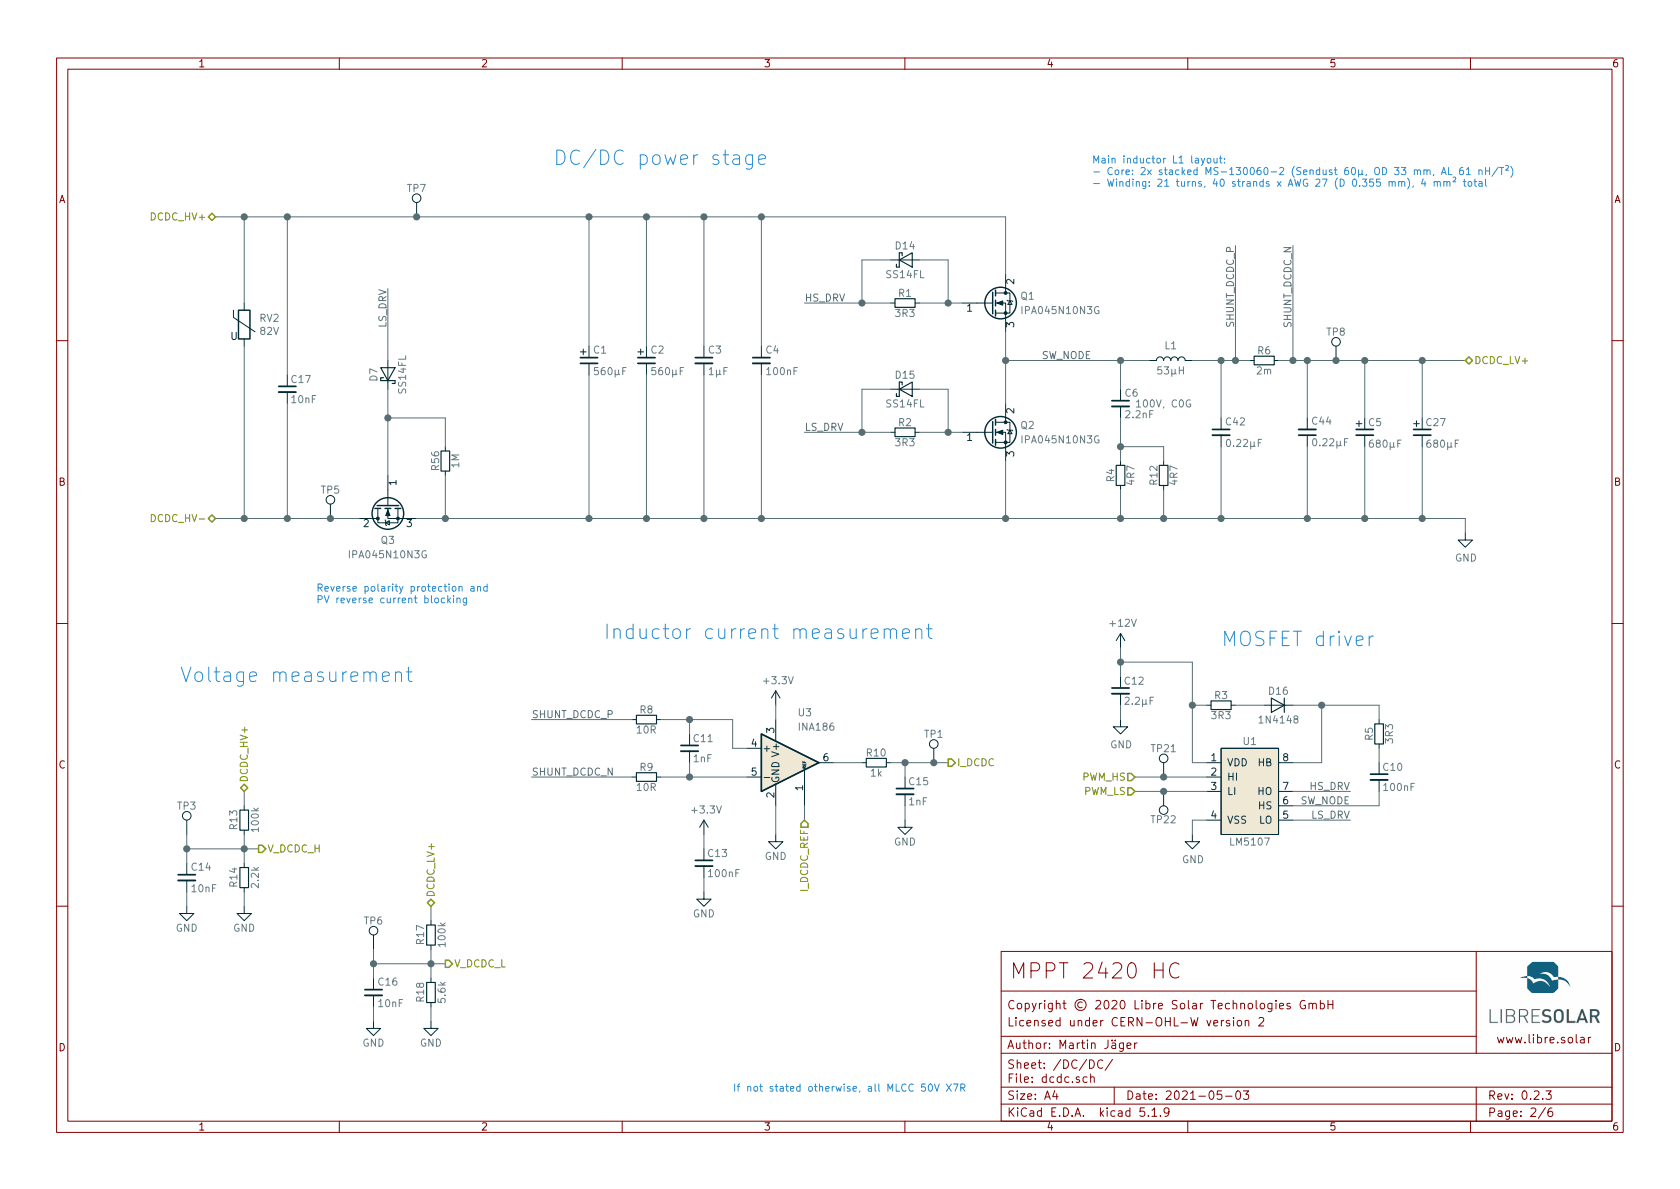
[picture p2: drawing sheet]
EESchema Schematic File Version 4
EELAYER 30 0
EELAYER END
$Descr A4 11693 8268
encoding utf-8
Sheet 2 6
Title "MPPT 2420 HC"
Date "2021-05-03"
Rev "0.2.3"
Comp "Copyright © 2020 Libre Solar Technologies GmbH"
Comment1 "Licensed under CERN-OHL-W version 2"
Comment2 "Author: Martin Jäger"
Comment3 ""
Comment4 ""
$EndDescr
$Comp
L Project:C C10
U 1 1
P 9600 5400
F 0 "C10" H 9620 5470 50  0000 L CNN
F 1 "100nF" H 9620 5330 50  0000 L CNN
F 2 "LibreSolar:C_0603_1608" H 9600 5400 50  0001 C CNN
F 3 "" H 9600 5400 50  0000 C CNN
F 4 "any" H 4400 1500 50  0001 C CNN "Manufacturer"
F 5 "" H 4400 1500 50  0001 C CNN "PartNumber"
	1    9600 5400
	1    0    0    -1  
$EndComp
$Comp
L Project:C C4
U 1 1
P 5300 2500
F 0 "C4" H 5325 2575 50  0000 L CNN
F 1 "100nF" H 5325 2425 50  0000 L CNN
F 2 "LibreSolar:C_0805_2012" H 5300 2500 50  0001 C CNN
F 3 "" H 5300 2500 50  0000 C CNN
F 4 "any" H 700 700 50  0001 C CNN "Manufacturer"
F 5 "100V, X7S" H 600 400 60  0001 C CNN "Remarks"
	1    5300 2500
	1    0    0    -1  
$EndComp
$Comp
L Project:C C6
U 1 1
P 7800 2800
F 0 "C6" H 7825 2875 50  0000 L CNN
F 1 "2.2nF" H 7825 2725 50  0000 L CNN
F 2 "LibreSolar:C_0603_1608" H 7800 2600 50  0001 C CNN
F 3 "" H 7825 2875 50  0000 C CNN
F 4 "100V, C0G" H 7900 2800 50  0000 L CNN "Remarks"
F 5 "any" H 7800 2800 50  0001 C CNN "Manufacturer"
	1    7800 2800
	1    0    0    -1  
$EndComp
$Comp
L Project:R R4
U 1 1
P 7800 3300
F 0 "R4" V 7730 3300 50  0000 C CNN
F 1 "4R7" V 7870 3300 50  0000 C CNN
F 2 "LibreSolar:R_1206_3216" H 7800 3300 50  0001 C CNN
F 3 "" H 7800 3300 50  0000 C CNN
F 4 "Yageo" H 1000 1000 50  0001 C CNN "Manufacturer"
F 5 "RC1206FR-074R7L" H 1000 1000 50  0001 C CNN "PartNumber"
	1    7800 3300
	1    0    0    1   
$EndComp
$Comp
L Device:L L1
U 1 1
P 8150 2500
AR Path="/58ACD441" Ref="L1"  Part="1" 
AR Path="/58A68DC9/58ACD441" Ref="L1"  Part="1" 
F 0 "L1" V 8250 2500 50  0000 C CNN
F 1 "53µH" V 8075 2500 50  0000 C CNN
F 2 "LibreSolar:Inductor_Toroid_D32.8mm_4mm2" V 8350 2500 50  0001 C CNN
F 3 "" H 8150 2500 50  0001 C CNN
F 4 "Custom (see schematic)" H 750 450 50  0001 C CNN "Manufacturer"
F 5 "" H 8150 2500 60  0001 C CNN "Supplier"
	1    8150 2500
	0    -1   -1   0   
$EndComp
$Comp
L Project:C C12
U 1 1
P 7800 4800
F 0 "C12" H 7820 4870 50  0000 L CNN
F 1 "2.2µF" H 7820 4730 50  0000 L CNN
F 2 "LibreSolar:C_0603_1608" H 7800 4800 50  0001 C CNN
F 3 "" H 7800 4800 50  0000 C CNN
F 4 "any" H 4600 750 50  0001 C CNN "Manufacturer"
F 5 "" H -100 -400 60  0001 C CNN "PartNumber"
F 6 "25V, X5R" H -100 -400 60  0001 C CNN "Remarks"
	1    7800 4800
	1    0    0    -1  
$EndComp
$Comp
L LibreSolar:CP C2
U 1 1
P 4500 2500
AR Path="/58A857B0" Ref="C2"  Part="1" 
AR Path="/58A68DC9/58A857B0" Ref="C2"  Part="1" 
F 0 "C2" H 4525 2575 50  0000 L CNN
F 1 "560µF" H 4525 2425 50  0000 L CNN
F 2 "Capacitor_THT:CP_Radial_D18.0mm_P7.50mm" H 4525 2275 50  0001 L CNN
F 3 "" H 4525 2575 50  0000 C CNN
F 4 "United Chemi-Con" H 1100 700 50  0001 C CNN "Manufacturer"
F 5 "EKZN101ELL561MM25S" H 1100 700 50  0001 C CNN "PartNumber"
F 6 "100V, 2.75A, 18x25" H 500 400 60  0001 C CNN "Remarks"
	1    4500 2500
	1    0    0    -1  
$EndComp
$Comp
L LibreSolar:CP C5
U 1 1
P 9500 3000
AR Path="/5EBC12A8" Ref="C5"  Part="1" 
AR Path="/58A68DC9/5EBC12A8" Ref="C5"  Part="1" 
F 0 "C5" H 9520 3070 50  0000 L CNN
F 1 "680µF" H 9520 2920 50  0000 L CNN
F 2 "Capacitor_THT:CP_Radial_D10.0mm_P5.00mm" H 9500 3000 50  0001 C CNN
F 3 "" H 9500 3000 50  0000 C CNN
F 4 "Panasonic" H 5700 1200 50  0001 C CNN "Manufacturer"
F 5 "EEU-FR1V681" H 5700 1200 50  0001 C CNN "PartNumber"
F 6 "35V, 2.18A, 10x20" H 1500 200 60  0001 C CNN "Remarks"
	1    9500 3000
	1    0    0    -1  
$EndComp
$Comp
L Project:C C3
U 1 1
P 4900 2500
F 0 "C3" H 4925 2575 50  0000 L CNN
F 1 "1µF" H 4925 2425 50  0000 L CNN
F 2 "LibreSolar:C_0805_2012" H 4900 2500 50  0001 C CNN
F 3 "" H 4900 2500 50  0000 C CNN
F 4 "any" H 700 700 50  0001 C CNN "Manufacturer"
F 5 "" H 700 700 50  0001 C CNN "PartNumber"
F 6 "100V, X7S" H 500 400 60  0001 C CNN "Remarks"
F 7 "" H 500 400 60  0001 C CNN "Alternative"
	1    4900 2500
	1    0    0    -1  
$EndComp
$Comp
L Project:LM5107 U1
U 1 1
P 8700 5500
F 0 "U1" H 8700 5850 50  0000 C CNN
F 1 "LM5107" H 8700 5150 50  0000 C CNN
F 2 "LibreSolar:SOIC-8_3.9x4.9mm_Pitch1.27mm" H 8750 5500 60  0001 C CNN
F 3 "" H 8750 5500 60  0001 C CNN
F 4 "Texas Instruments" H 4500 1450 50  0001 C CNN "Manufacturer"
F 5 "LM5107MAX/NOPB" H 4500 1450 50  0001 C CNN "PartNumber"
	1    8700 5500
	1    0    0    -1  
$EndComp
$Comp
L Device:Q_NMOS_GDS Q1
U 1 1
P 6900 2100
F 0 "Q1" H 7100 2150 50  0000 L CNN
F 1 "IPA045N10N3G" H 7100 2050 50  0000 L CNN
F 2 "LibreSolar:TO-220-3_Horizontal_BottomHeatsink" H 7100 2200 50  0001 C CNN
F 3 "" H 6900 2100 50  0001 C CNN
F 4 "Infineon" H 900 300 50  0001 C CNN "Manufacturer"
F 5 "IPA045N10N3G" H 900 300 50  0001 C CNN "PartNumber"
F 6 "" H 6900 2100 50  0001 C CNN "Alternative"
F 7 "Alternative: IPP045N10N3G" H 6900 2100 50  0001 C CNN "Remarks"
	1    6900 2100
	1    0    0    -1  
$EndComp
$Comp
L Device:Q_NMOS_GDS Q2
U 1 1
P 6900 3000
F 0 "Q2" H 7100 3050 50  0000 L CNN
F 1 "IPA045N10N3G" H 7100 2950 50  0000 L CNN
F 2 "LibreSolar:TO-220-3_Horizontal_BottomHeatsink" H 7100 3100 50  0001 C CNN
F 3 "" H 6900 3000 50  0001 C CNN
F 4 "Infineon" H 900 500 50  0001 C CNN "Manufacturer"
F 5 "IPA045N10N3G" H 900 500 50  0001 C CNN "PartNumber"
F 6 "" H 6900 3000 50  0001 C CNN "Alternative"
F 7 "Alternative: IPP045N10N3G" H 6900 3000 50  0001 C CNN "Remarks"
	1    6900 3000
	1    0    0    -1  
$EndComp
Text Notes 3850 1150 0    100  ~ 0
DC/DC power stage
Text Notes 8500 4500 0    100  ~ 0
MOSFET driver
Text Notes 5100 7600 0    50   ~ 0
If not stated otherwise, all MLCC 50V X7R
Text Label 9400 5700 2    50   ~ 0
LS_DRV
Text Label 5600 2100 0    50   ~ 0
HS_DRV
Text Label 9400 5500 2    50   ~ 0
HS_DRV
Text Label 5600 3000 0    50   ~ 0
LS_DRV
Text Label 9400 5600 2    50   ~ 0
SW_NODE
Text Label 7250 2500 0    50   ~ 0
SW_NODE
$Comp
L LibreSolar:CP C1
U 1 1
P 4100 2500
AR Path="/59108F15" Ref="C1"  Part="1" 
AR Path="/58A68DC9/59108F15" Ref="C1"  Part="1" 
F 0 "C1" H 4125 2575 50  0000 L CNN
F 1 "560µF" H 4125 2425 50  0000 L CNN
F 2 "Capacitor_THT:CP_Radial_D18.0mm_P7.50mm" H 4125 2275 50  0001 L CNN
F 3 "" H 4125 2575 50  0000 C CNN
F 4 "United Chemi-Con" H 700 700 50  0001 C CNN "Manufacturer"
F 5 "EKZN101ELL561MM25S" H 700 700 50  0001 C CNN "PartNumber"
F 6 "100V, 2.75A, 18x25" H 500 400 60  0001 C CNN "Remarks"
	1    4100 2500
	1    0    0    -1  
$EndComp
Wire Wire Line
	8400 5300 8300 5300
Wire Wire Line
	9200 5300 9000 5300
Wire Wire Line
	9000 5500 9400 5500
Wire Wire Line
	9000 5700 9400 5700
Wire Wire Line
	9600 5600 9600 5500
Wire Wire Line
	8400 5400 8100 5400
Wire Wire Line
	8400 5500 8100 5500
Wire Wire Line
	9000 5600 9600 5600
Wire Wire Line
	5300 1500 5300 2400
Wire Wire Line
	4900 2400 4900 1500
Wire Wire Line
	4500 2400 4500 1500
Wire Wire Line
	7000 1500 7000 1900
Wire Wire Line
	7000 3600 7000 3200
Connection ~ 5300 1500
Connection ~ 4900 1500
Connection ~ 4500 1500
Connection ~ 7000 2500
Wire Wire Line
	4100 2400 4100 1500
Wire Wire Line
	9500 2900 9500 2500
Connection ~ 9500 2500
Wire Wire Line
	9500 3100 9500 3600
Wire Wire Line
	4900 1500 5300 1500
Wire Wire Line
	7000 2500 7000 2800
Wire Wire Line
	4100 1500 4500 1500
$Comp
L Project:D_Schottky D15
U 1 1
P 6300 2700
F 0 "D15" H 6300 2800 50  0000 C CNN
F 1 "SS14FL" H 6300 2600 50  0000 C CNN
F 2 "Diode_SMD:D_SOD-123" H 6300 2824 50  0001 C CNN
F 3 "" V 6300 2700 50  0000 C CNN
F 4 "ON Semiconductor" H 6300 2700 50  0001 C CNN "Manufacturer"
F 5 "SS14FL" H 6300 2700 50  0001 C CNN "PartNumber"
F 6 "" H 6300 2700 50  0001 C CNN "Alternative"
F 7 "Alternative: Nexperia PMEG4010EGWX" H 6300 2700 50  0001 C CNN "Remarks"
	1    6300 2700
	1    0    0    -1  
$EndComp
$Comp
L Project:D_Schottky D14
U 1 1
P 6300 1800
F 0 "D14" H 6300 1900 50  0000 C CNN
F 1 "SS14FL" H 6300 1700 50  0000 C CNN
F 2 "Diode_SMD:D_SOD-123" H 6300 1924 50  0001 C CNN
F 3 "" V 6300 1800 50  0000 C CNN
F 4 "ON Semiconductor" H 6300 1800 50  0001 C CNN "Manufacturer"
F 5 "SS14FL" H 6300 1800 50  0001 C CNN "PartNumber"
F 6 "" H 6300 1800 50  0001 C CNN "Alternative"
F 7 "Alternative: Nexperia PMEG4010EGWX" H 6300 1800 50  0001 C CNN "Remarks"
	1    6300 1800
	1    0    0    -1  
$EndComp
$Comp
L Project:D D16
U 1 1
P 8900 4900
F 0 "D16" H 8900 5000 50  0000 C CNN
F 1 "1N4148" H 8900 4800 50  0000 C CNN
F 2 "LibreSolar:D_SOD-123" V 8900 4900 50  0001 C CNN
F 3 "" V 8900 4900 50  0000 C CNN
F 4 "Diodes Inc." H 4850 2100 50  0001 C CNN "Manufacturer"
F 5 "1N4148W-7-F" H 4850 2100 50  0001 C CNN "PartNumber"
	1    8900 4900
	-1   0    0    -1  
$EndComp
Wire Wire Line
	8300 5300 8300 4900
Wire Wire Line
	8300 4900 8400 4900
Connection ~ 4100 1500
Connection ~ 7000 3600
Wire Wire Line
	4100 2600 4100 3600
Wire Wire Line
	4500 2600 4500 3600
Connection ~ 4500 3600
Wire Wire Line
	4500 3600 4100 3600
Wire Wire Line
	4900 2600 4900 3600
Connection ~ 4900 3600
Wire Wire Line
	5300 2600 5300 3600
Connection ~ 5300 3600
Wire Wire Line
	5300 3600 4900 3600
Wire Wire Line
	5600 3000 6000 3000
$Comp
L Project:R R5
U 1 1
P 9600 5100
F 0 "R5" V 9530 5100 50  0000 C CNN
F 1 "3R3" V 9670 5100 50  0000 C CNN
F 2 "LibreSolar:R_0805_2012" H 9600 5100 50  0001 C CNN
F 3 "" H 9600 5100 50  0000 C CNN
F 4 "Yageo" H 4050 2600 50  0001 C CNN "Manufacturer"
F 5 "RC0805FR-073R3L" H 4050 2600 50  0001 C CNN "PartNumber"
	1    9600 5100
	1    0    0    -1  
$EndComp
$Comp
L Project:R R2
U 1 1
P 6300 3000
F 0 "R2" V 6230 3000 50  0000 C CNN
F 1 "3R3" V 6370 3000 50  0000 C CNN
F 2 "LibreSolar:R_0805_2012" H 6300 3000 50  0001 C CNN
F 3 "" H 6300 3000 50  0000 C CNN
F 4 "Yageo" H 750 500 50  0001 C CNN "Manufacturer"
F 5 "RC0805FR-073R3L" H 750 500 50  0001 C CNN "PartNumber"
	1    6300 3000
	0    1    1    0   
$EndComp
$Comp
L Project:R R1
U 1 1
P 6300 2100
F 0 "R1" V 6230 2100 50  0000 C CNN
F 1 "3R3" V 6370 2100 50  0000 C CNN
F 2 "LibreSolar:R_0805_2012" H 6300 2100 50  0001 C CNN
F 3 "" H 6300 2100 50  0000 C CNN
F 4 "Yageo" H 750 -400 50  0001 C CNN "Manufacturer"
F 5 "RC0805FR-073R3L" H 750 -400 50  0001 C CNN "PartNumber"
	1    6300 2100
	0    1    1    0   
$EndComp
Wire Wire Line
	6200 2100 6000 2100
Wire Wire Line
	9500 2500 9900 2500
$Comp
L Project:R R6
U 1 1
P 8800 2500
AR Path="/58A68DC9/5C59CE9B" Ref="R6"  Part="1" 
AR Path="/5C45ED62/5C59CE9B" Ref="R?"  Part="1" 
F 0 "R6" V 8730 2500 50  0000 C CNN
F 1 "2m" V 8870 2500 50  0000 C CNN
F 2 "LibreSolar:R_Bourns_CRE2512" H 8800 2500 50  0001 C CNN
F 3 "" H 8800 2500 50  0000 C CNN
F 4 "Bourns" H 7050 -3400 50  0001 C CNN "Manufacturer"
F 5 "CRE2512-FZ-R002E-3" H 7050 -3400 50  0001 C CNN "PartNumber"
	1    8800 2500
	0    1    1    0   
$EndComp
$Comp
L power:GND #PWR03
U 1 1
P 10200 3700
F 0 "#PWR03" H 10200 3450 50  0001 C CNN
F 1 "GND" H 10205 3527 50  0000 C CNN
F 2 "" H 10200 3700 50  0001 C CNN
F 3 "" H 10200 3700 50  0001 C CNN
	1    10200 3700
	1    0    0    -1  
$EndComp
Connection ~ 4100 3600
Wire Wire Line
	9500 3600 9900 3600
Wire Wire Line
	10200 3600 10200 3700
Connection ~ 9500 3600
Text HLabel 10200 2500 2    50   BiDi ~ 0
DCDC_LV+
Text HLabel 1500 1500 0    50   BiDi ~ 0
DCDC_HV+
Wire Wire Line
	5300 1500 7000 1500
$Comp
L power:GND #PWR?
U 1 1
P 2600 7100
AR Path="/58E22D17/5EBC12BB" Ref="#PWR?"  Part="1" 
AR Path="/58A68DC9/5EBC12BB" Ref="#PWR044"  Part="1" 
F 0 "#PWR044" H 2600 6850 50  0001 C CNN
F 1 "GND" H 2600 6950 50  0000 C CNN
F 2 "" H 2600 7100 50  0000 C CNN
F 3 "" H 2600 7100 50  0000 C CNN
	1    2600 7100
	1    0    0    -1  
$EndComp
$Comp
L power:GND #PWR?
U 1 1
P 3000 7100
AR Path="/58E22D17/5D8EDF9C" Ref="#PWR?"  Part="1" 
AR Path="/58A68DC9/5D8EDF9C" Ref="#PWR046"  Part="1" 
F 0 "#PWR046" H 3000 6850 50  0001 C CNN
F 1 "GND" H 3000 6950 50  0000 C CNN
F 2 "" H 3000 7100 50  0000 C CNN
F 3 "" H 3000 7100 50  0000 C CNN
	1    3000 7100
	1    0    0    -1  
$EndComp
$Comp
L Project:R R?
U 1 1
P 3000 6500
AR Path="/58E22D17/5D8EDFC0" Ref="R?"  Part="1" 
AR Path="/58A68DC9/5D8EDFC0" Ref="R17"  Part="1" 
F 0 "R17" V 2925 6500 50  0000 C CNN
F 1 "100k" V 3075 6500 50  0000 C CNN
F 2 "LibreSolar:R_0603_1608" V 2825 6400 50  0001 C CNN
F 3 "" H 3000 6500 50  0000 C CNN
F 4 "any" H -3450 1200 50  0001 C CNN "Manufacturer"
F 5 "" H -3450 1200 50  0001 C CNN "PartNumber"
F 6 "1%" H 3000 6500 50  0001 C CNN "Remarks"
	1    3000 6500
	1    0    0    -1  
$EndComp
$Comp
L Project:R R?
U 1 1
P 3000 6900
AR Path="/58E22D17/5D8EDFC8" Ref="R?"  Part="1" 
AR Path="/58A68DC9/5D8EDFC8" Ref="R18"  Part="1" 
F 0 "R18" V 2925 6900 50  0000 C CNN
F 1 "5.6k" V 3075 6900 50  0000 C CNN
F 2 "LibreSolar:R_0603_1608" V 2825 6800 50  0001 C CNN
F 3 "" H 3000 6900 50  0000 C CNN
F 4 "any" H -3450 1100 50  0001 C CNN "Manufacturer"
F 5 "" H -3450 1100 50  0001 C CNN "PartNumber"
F 6 "1%" H 3000 6900 50  0001 C CNN "Remarks"
	1    3000 6900
	1    0    0    -1  
$EndComp
$Comp
L Project:C C?
U 1 1
P 2600 6900
AR Path="/58E22D17/5D8EDFD8" Ref="C?"  Part="1" 
AR Path="/58A68DC9/5D8EDFD8" Ref="C16"  Part="1" 
F 0 "C16" H 2625 6975 50  0000 L CNN
F 1 "10nF" H 2625 6825 50  0000 L CNN
F 2 "LibreSolar:C_0603_1608" H 2600 6700 50  0001 C CNN
F 3 "" H 2625 6975 50  0000 C CNN
F 4 "any" H -3550 1100 50  0001 C CNN "Manufacturer"
F 5 "" H -3550 1100 50  0001 C CNN "PartNumber"
	1    2600 6900
	1    0    0    -1  
$EndComp
Wire Wire Line
	3000 6300 3000 6400
Wire Wire Line
	2600 7000 2600 7100
Wire Wire Line
	3000 7000 3000 7100
Wire Wire Line
	2600 6700 2600 6800
Wire Wire Line
	2600 6700 3000 6700
Wire Wire Line
	3000 6600 3000 6700
Connection ~ 3000 6700
Wire Wire Line
	3000 6700 3100 6700
Wire Wire Line
	3000 6700 3000 6800
Text HLabel 3000 6300 1    50   BiDi ~ 0
DCDC_LV+
Wire Wire Line
	1700 5900 1700 6000
Wire Wire Line
	1700 5900 1800 5900
Connection ~ 1700 5900
Wire Wire Line
	1700 5800 1700 5900
Wire Wire Line
	1300 5900 1700 5900
Wire Wire Line
	1300 5900 1300 6000
Wire Wire Line
	1700 6200 1700 6300
Wire Wire Line
	1300 6200 1300 6300
Wire Wire Line
	1700 5500 1700 5600
$Comp
L Project:C C?
U 1 1
P 1300 6100
AR Path="/58E22D17/5EBC12C3" Ref="C?"  Part="1" 
AR Path="/58A68DC9/5EBC12C3" Ref="C14"  Part="1" 
F 0 "C14" H 1325 6175 50  0000 L CNN
F 1 "10nF" H 1325 6025 50  0000 L CNN
F 2 "LibreSolar:C_0603_1608" H 1300 5900 50  0001 C CNN
F 3 "" H 1325 6175 50  0000 C CNN
F 4 "any" H -6000 300 50  0001 C CNN "Manufacturer"
F 5 "" H -6000 300 50  0001 C CNN "PartNumber"
	1    1300 6100
	1    0    0    -1  
$EndComp
$Comp
L Project:R R?
U 1 1
P 1700 5700
AR Path="/58E22D17/5D8EDFB8" Ref="R?"  Part="1" 
AR Path="/58A68DC9/5D8EDFB8" Ref="R13"  Part="1" 
F 0 "R13" V 1625 5700 50  0000 C CNN
F 1 "100k" V 1775 5700 50  0000 C CNN
F 2 "LibreSolar:R_0603_1608" V 1525 5600 50  0001 C CNN
F 3 "" H 1700 5700 50  0000 C CNN
F 4 "any" H -5950 400 50  0001 C CNN "Manufacturer"
F 5 "" H -5950 400 50  0001 C CNN "PartNumber"
F 6 "1%" H 1700 5700 50  0001 C CNN "Remarks"
	1    1700 5700
	1    0    0    -1  
$EndComp
$Comp
L Project:R R?
U 1 1
P 1700 6100
AR Path="/58E22D17/5D8EDFB0" Ref="R?"  Part="1" 
AR Path="/58A68DC9/5D8EDFB0" Ref="R14"  Part="1" 
F 0 "R14" V 1625 6100 50  0000 C CNN
F 1 "2.2k" V 1775 6100 50  0000 C CNN
F 2 "LibreSolar:R_0603_1608" V 1525 6000 50  0001 C CNN
F 3 "" H 1700 6100 50  0000 C CNN
F 4 "any" H -5950 300 50  0001 C CNN "Manufacturer"
F 5 "" H -5950 300 50  0001 C CNN "PartNumber"
F 6 "1%" H 1700 6100 50  0001 C CNN "Remarks"
	1    1700 6100
	1    0    0    -1  
$EndComp
$Comp
L power:GND #PWR?
U 1 1
P 1700 6300
AR Path="/58E22D17/5EBC12BE" Ref="#PWR?"  Part="1" 
AR Path="/58A68DC9/5EBC12BE" Ref="#PWR042"  Part="1" 
F 0 "#PWR042" H 1700 6050 50  0001 C CNN
F 1 "GND" H 1700 6150 50  0000 C CNN
F 2 "" H 1700 6300 50  0000 C CNN
F 3 "" H 1700 6300 50  0000 C CNN
	1    1700 6300
	1    0    0    -1  
$EndComp
$Comp
L power:GND #PWR?
U 1 1
P 1300 6300
AR Path="/58E22D17/5EBC12BD" Ref="#PWR?"  Part="1" 
AR Path="/58A68DC9/5EBC12BD" Ref="#PWR039"  Part="1" 
F 0 "#PWR039" H 1300 6050 50  0001 C CNN
F 1 "GND" H 1300 6150 50  0000 C CNN
F 2 "" H 1300 6300 50  0000 C CNN
F 3 "" H 1300 6300 50  0000 C CNN
	1    1300 6300
	1    0    0    -1  
$EndComp
Text HLabel 1700 5500 1    50   BiDi ~ 0
DCDC_HV+
Text HLabel 1800 5900 2    50   Output ~ 0
V_DCDC_H
Text HLabel 3100 6700 2    50   Output ~ 0
V_DCDC_L
Text HLabel 7900 5400 0    50   Input ~ 0
PWM_HS
Text HLabel 7900 5500 0    50   Input ~ 0
PWM_LS
$Comp
L Project:C C17
U 1 1
P 2000 2700
AR Path="/58A68DC9/5DBB64FF" Ref="C17"  Part="1" 
AR Path="/5C45ED62/5DBB64FF" Ref="C?"  Part="1" 
AR Path="/5C5B9319/5DBB64FF" Ref="C?"  Part="1" 
F 0 "C17" H 2020 2770 50  0000 L CNN
F 1 "10nF" H 2020 2630 50  0000 L CNN
F 2 "LibreSolar:C_0603_1608" H 2000 2700 50  0001 C CNN
F 3 "" H 2000 2700 50  0000 C CNN
F 4 "any" H -100 950 50  0001 C CNN "Manufacturer"
F 5 "" H -100 950 50  0001 C CNN "PartNumber"
F 6 "100V, X7R" H -600 600 60  0001 C CNN "Remarks"
	1    2000 2700
	1    0    0    -1  
$EndComp
Wire Wire Line
	2000 2800 2000 3600
Connection ~ 2000 3600
Text Notes 2200 4200 0    50   ~ 0
Reverse polarity protection and\nPV reverse current blocking
Wire Wire Line
	1500 3600 1700 3600
Text HLabel 1500 3600 0    50   BiDi ~ 0
DCDC_HV-
Wire Wire Line
	8300 2500 8500 2500
Wire Wire Line
	2000 1500 2000 2600
Connection ~ 2000 1500
Wire Wire Line
	2000 1500 1700 1500
$Comp
L power:+12V #PWR029
U 1 1
P 7800 4500
F 0 "#PWR029" H 7800 4350 50  0001 C CNN
F 1 "+12V" H 7815 4673 50  0000 C CNN
F 2 "" H 7800 4500 50  0001 C CNN
F 3 "" H 7800 4500 50  0001 C CNN
	1    7800 4500
	1    0    0    -1  
$EndComp
$Comp
L LibreSolar:C C42
U 1 1
P 8500 3000
F 0 "C42" H 8525 3075 50  0000 L CNN
F 1 "0.22µF" H 8525 2925 50  0000 L CNN
F 2 "Capacitor_THT:C_Rect_L7.2mm_W3.5mm_P5.00mm_FKS2_FKP2_MKS2_MKP2" H 8500 2800 50  0001 C CNN
F 3 "" H 8525 3075 50  0001 C CNN
F 4 "B32529C224J" H 8500 3000 50  0001 C CNN "PartNumber"
F 5 "EPCOS / TDK" H 8500 3000 50  0001 C CNN "Manufacturer"
F 6 "Alternative: Kemet MMK5224K63J01L16.5TA18" H 8500 3000 50  0001 C CNN "Remarks"
	1    8500 3000
	1    0    0    -1  
$EndComp
Wire Wire Line
	8500 2900 8500 2500
Connection ~ 8500 2500
Wire Wire Line
	8500 3100 8500 3600
Connection ~ 8500 3600
$Comp
L Device:Varistor RV?
U 1 1
P 1700 2250
AR Path="/5D78A622/5EBC12C9" Ref="RV?"  Part="1" 
AR Path="/5C5B93EE/5EBC12C9" Ref="RV?"  Part="1" 
AR Path="/58A68DC9/5EBC12C9" Ref="RV2"  Part="1" 
F 0 "RV2" H 1803 2296 50  0000 L CNN
F 1 "82V" H 1803 2205 50  0000 L CNN
F 2 "Varistor:RV_Disc_D12mm_W4.3mm_P7.5mm" V 1630 2250 50  0001 C CNN
F 3 "" H 1700 2250 50  0001 C CNN
F 4 "Bourns" H 1700 2250 50  0001 C CNN "Manufacturer"
F 5 "MOV-10D820K " H 1700 2250 50  0001 C CNN "PartNumber"
	1    1700 2250
	1    0    0    -1  
$EndComp
Connection ~ 1700 1500
Wire Wire Line
	1700 1500 1500 1500
Wire Wire Line
	1700 2400 1700 3600
Connection ~ 1700 3600
Wire Wire Line
	1700 3600 2000 3600
Wire Wire Line
	1700 1500 1700 2100
$Comp
L Project:D_Schottky D7
U 1 1
P 2700 2600
F 0 "D7" H 2700 2700 50  0000 C CNN
F 1 "SS14FL" H 2700 2500 50  0000 C CNN
F 2 "Diode_SMD:D_SOD-123" H 2700 2724 50  0001 C CNN
F 3 "" V 2700 2600 50  0000 C CNN
F 4 "ON Semiconductor" H 2700 2600 50  0001 C CNN "Manufacturer"
F 5 "SS14FL" H 2700 2600 50  0001 C CNN "PartNumber"
F 6 "" H 2700 2600 50  0001 C CNN "Alternative"
F 7 "Alternative: Nexperia PMEG4010EGWX" H 2700 2600 50  0001 C CNN "Remarks"
	1    2700 2600
	0    -1   -1   0   
$EndComp
Wire Wire Line
	2700 2500 2700 2000
Text Label 2700 2000 3    50   ~ 0
LS_DRV
$Comp
L Project:R R56
U 1 1
P 3100 3200
AR Path="/58A68DC9/5DF3E3A9" Ref="R56"  Part="1" 
AR Path="/5C45ED62/5DF3E3A9" Ref="R?"  Part="1" 
AR Path="/5C5B9319/5DF3E3A9" Ref="R?"  Part="1" 
F 0 "R56" V 3030 3200 50  0000 C CNN
F 1 "1M" V 3170 3200 50  0000 C CNN
F 2 "LibreSolar:R_0603_1608" H 3100 3200 50  0001 C CNN
F 3 "" H 3100 3200 50  0000 C CNN
F 4 "any" H 650 -2450 50  0001 C CNN "Manufacturer"
F 5 "" H 650 -2450 50  0001 C CNN "PartNumber"
F 6 "1%" H 3100 3200 50  0001 C CNN "Remarks"
	1    3100 3200
	1    0    0    -1  
$EndComp
Wire Wire Line
	3100 3300 3100 3600
Connection ~ 3100 3600
Wire Wire Line
	3100 3600 4100 3600
Wire Wire Line
	3100 3100 3100 2900
Wire Wire Line
	7000 2300 7000 2500
Wire Wire Line
	9600 5000 9600 4900
Wire Wire Line
	9000 4900 9200 4900
Wire Wire Line
	9200 5300 9200 4900
Connection ~ 9200 4900
Wire Wire Line
	9200 4900 9600 4900
Wire Wire Line
	9600 5200 9600 5300
Wire Wire Line
	5300 3600 7000 3600
Wire Wire Line
	6400 3000 6600 3000
$Comp
L Project:R R3
U 1 1
P 8500 4900
F 0 "R3" V 8430 4900 50  0000 C CNN
F 1 "3R3" V 8570 4900 50  0000 C CNN
F 2 "LibreSolar:R_0805_2012" H 8500 4900 50  0001 C CNN
F 3 "" H 8500 4900 50  0000 C CNN
F 4 "Yageo" H 2950 2400 50  0001 C CNN "Manufacturer"
F 5 "RC0805FR-073R3L" H 2950 2400 50  0001 C CNN "PartNumber"
	1    8500 4900
	0    1    1    0   
$EndComp
Wire Wire Line
	8600 4900 8800 4900
Wire Wire Line
	6400 2100 6600 2100
Wire Wire Line
	6600 2100 6600 1800
Wire Wire Line
	6600 1800 6400 1800
Connection ~ 6600 2100
Wire Wire Line
	6600 2100 6700 2100
Wire Wire Line
	6200 1800 6000 1800
Wire Wire Line
	6000 1800 6000 2100
Connection ~ 6000 2100
Wire Wire Line
	6000 2100 5600 2100
Wire Wire Line
	6600 3000 6600 2700
Wire Wire Line
	6600 2700 6400 2700
Connection ~ 6600 3000
Wire Wire Line
	6600 3000 6700 3000
Wire Wire Line
	6200 2700 6000 2700
Wire Wire Line
	6000 2700 6000 3000
Connection ~ 6000 3000
Wire Wire Line
	6000 3000 6200 3000
Wire Wire Line
	9100 3600 9500 3600
Connection ~ 9100 3600
Wire Wire Line
	9100 3100 9100 3600
Wire Wire Line
	9100 2500 9300 2500
Connection ~ 9100 2500
Wire Wire Line
	9100 2900 9100 2500
$Comp
L LibreSolar:C C44
U 1 1
P 9100 3000
F 0 "C44" H 9075 2925 50  0000 R CNN
F 1 "0.22µF" H 9075 3075 50  0000 R CNN
F 2 "Capacitor_THT:C_Rect_L7.2mm_W3.5mm_P5.00mm_FKS2_FKP2_MKS2_MKP2" H 9100 2800 50  0001 C CNN
F 3 "" H 9125 3075 50  0001 C CNN
F 4 "B32529C224J" H 9100 3000 50  0001 C CNN "PartNumber"
F 5 "EPCOS / TDK" H 9100 3000 50  0001 C CNN "Manufacturer"
F 6 "Alternative: Kemet MMK5224K63J01L16.5TA18" H 9100 3000 50  0001 C CNN "Remarks"
	1    9100 3000
	-1   0    0    1   
$EndComp
$Comp
L Device:Q_NMOS_GDS Q3
U 1 1
P 2700 3500
AR Path="/58A68DC9/5DBB6507" Ref="Q3"  Part="1" 
AR Path="/5C45ED62/5DBB6507" Ref="Q?"  Part="1" 
AR Path="/5C5B9319/5DBB6507" Ref="Q?"  Part="1" 
F 0 "Q3" V 2950 3500 50  0000 C CNN
F 1 "IPA045N10N3G" V 3050 3500 50  0000 C CNN
F 2 "LibreSolar:TO-220-3_Horizontal_BottomHeatsink" H 2900 3600 50  0001 C CNN
F 3 "" H 2700 3500 50  0001 C CNN
F 4 "Infineon" H 100 1050 50  0001 C CNN "Manufacturer"
F 5 "Alternative: IPP045N10N3G" H 2700 3500 50  0001 C CNN "Remarks"
F 6 "IPA045N10N3G" H 2700 3500 50  0001 C CNN "PartNumber"
	1    2700 3500
	0    -1   1    0   
$EndComp
Wire Wire Line
	2700 2700 2700 2900
Wire Wire Line
	2900 3600 3100 3600
Wire Wire Line
	2000 3600 2300 3600
Wire Wire Line
	3100 2900 2700 2900
Connection ~ 2700 2900
Wire Wire Line
	2700 2900 2700 3300
Text Label 3700 5000 0    50   ~ 0
SHUNT_DCDC_P
Text Label 3700 5400 0    50   ~ 0
SHUNT_DCDC_N
Text Label 8600 1700 3    50   ~ 0
SHUNT_DCDC_P
Text Label 9000 1700 3    50   ~ 0
SHUNT_DCDC_N
Wire Wire Line
	8500 2500 8600 2500
$Comp
L Connector:TestPoint TP?
U 1 1
P 6500 5300
AR Path="/5EE3E8AF" Ref="TP?"  Part="1" 
AR Path="/58A68DC9/5EE3E8AF" Ref="TP1"  Part="1" 
AR Path="/5D78A622/5EE3E8AF" Ref="TP?"  Part="1" 
AR Path="/5C5B93EE/5EE3E8AF" Ref="TP?"  Part="1" 
F 0 "TP1" H 6500 5500 50  0000 C CNN
F 1 "1.5mm" H 6653 5311 50  0001 L CNN
F 2 "TestPoint:TestPoint_Pad_D1.5mm" H 6700 5300 50  0001 C CNN
F 3 "~" H 6700 5300 50  0001 C CNN
F 4 "+info" H -1300 -3100 50  0001 C CNN "Config"
	1    6500 5300
	1    0    0    -1  
$EndComp
$Comp
L Project:C C?
U 1 1
P 4900 6000
AR Path="/5C5FE364/5EE3E8B7" Ref="C?"  Part="1" 
AR Path="/58A68DC9/5EE3E8B7" Ref="C13"  Part="1" 
AR Path="/5D78A622/5EE3E8B7" Ref="C?"  Part="1" 
AR Path="/5C5B93EE/5EE3E8B7" Ref="C?"  Part="1" 
F 0 "C13" H 4920 6070 50  0000 L CNN
F 1 "100nF" H 4920 5930 50  0000 L CNN
F 2 "LibreSolar:C_0603_1608" H 4900 6000 50  0001 C CNN
F 3 "" H 4900 6000 50  0000 C CNN
F 4 "any" H 2000 -375 50  0001 C CNN "Manufacturer"
F 5 "" H 2000 -375 50  0001 C CNN "PartNumber"
	1    4900 6000
	1    0    0    -1  
$EndComp
$Comp
L Project:C C?
U 1 1
P 6300 5500
AR Path="/5C5FE364/5EE3E8C0" Ref="C?"  Part="1" 
AR Path="/58A68DC9/5EE3E8C0" Ref="C15"  Part="1" 
AR Path="/5D78A622/5EE3E8C0" Ref="C?"  Part="1" 
AR Path="/5C5B93EE/5EE3E8C0" Ref="C?"  Part="1" 
F 0 "C15" H 6320 5570 50  0000 L CNN
F 1 "1nF" H 6320 5430 50  0000 L CNN
F 2 "LibreSolar:C_0603_1608" H 6300 5500 50  0001 C CNN
F 3 "" H 6300 5500 50  0000 C CNN
F 4 "any" H 6300 5500 50  0001 C CNN "Manufacturer"
	1    6300 5500
	1    0    0    -1  
$EndComp
$Comp
L power:GND #PWR?
U 1 1
P 6300 5700
AR Path="/5C5FE364/5EE3E8C6" Ref="#PWR?"  Part="1" 
AR Path="/58A68DC9/5EE3E8C6" Ref="#PWR0106"  Part="1" 
AR Path="/5D78A622/5EE3E8C6" Ref="#PWR?"  Part="1" 
AR Path="/5C5B93EE/5EE3E8C6" Ref="#PWR?"  Part="1" 
F 0 "#PWR0106" H 6300 5450 50  0001 C CNN
F 1 "GND" H 6300 5550 50  0000 C CNN
F 2 "" H 6300 5700 50  0000 C CNN
F 3 "" H 6300 5700 50  0000 C CNN
	1    6300 5700
	1    0    0    -1  
$EndComp
$Comp
L Project:R R?
U 1 1
P 6100 5300
AR Path="/5C5FE364/5EE3E8CE" Ref="R?"  Part="1" 
AR Path="/58A68DC9/5EE3E8CE" Ref="R10"  Part="1" 
AR Path="/5D78A622/5EE3E8CE" Ref="R?"  Part="1" 
AR Path="/5C5B93EE/5EE3E8CE" Ref="R?"  Part="1" 
F 0 "R10" V 6030 5300 50  0000 C CNN
F 1 "1k" V 6170 5300 50  0000 C CNN
F 2 "LibreSolar:R_0603_1608" H 6100 5300 50  0001 C CNN
F 3 "" H 6100 5300 50  0000 C CNN
F 4 "any" H 2650 -1450 50  0001 C CNN "Manufacturer"
F 5 "" H 2650 -1450 50  0001 C CNN "PartNumber"
F 6 "1%" H 6100 5300 50  0001 C CNN "Remarks"
	1    6100 5300
	0    -1   1    0   
$EndComp
Wire Wire Line
	6300 5600 6300 5700
Wire Wire Line
	6200 5300 6300 5300
Wire Wire Line
	6300 5300 6300 5400
Connection ~ 6300 5300
$Comp
L power:GND #PWR?
U 1 1
P 4900 6200
AR Path="/5C5FE364/5EE3E8D9" Ref="#PWR?"  Part="1" 
AR Path="/58A68DC9/5EE3E8D9" Ref="#PWR0117"  Part="1" 
AR Path="/5D78A622/5EE3E8D9" Ref="#PWR?"  Part="1" 
AR Path="/5C5B93EE/5EE3E8D9" Ref="#PWR?"  Part="1" 
F 0 "#PWR0117" H 4900 5950 50  0001 C CNN
F 1 "GND" H 4900 6050 50  0000 C CNN
F 2 "" H 4900 6200 50  0000 C CNN
F 3 "" H 4900 6200 50  0000 C CNN
	1    4900 6200
	1    0    0    -1  
$EndComp
$Comp
L power:GND #PWR?
U 1 1
P 5400 5800
AR Path="/5D78A622/5EE3E8DF" Ref="#PWR?"  Part="1" 
AR Path="/5C5B93EE/5EE3E8DF" Ref="#PWR?"  Part="1" 
AR Path="/58A68DC9/5EE3E8DF" Ref="#PWR0120"  Part="1" 
F 0 "#PWR0120" H 5400 5550 50  0001 C CNN
F 1 "GND" H 5400 5650 50  0000 C CNN
F 2 "" H 5400 5800 50  0000 C CNN
F 3 "" H 5400 5800 50  0000 C CNN
	1    5400 5800
	1    0    0    -1  
$EndComp
Connection ~ 6500 5300
Wire Wire Line
	6500 5300 6600 5300
$Comp
L power:+3.3V #PWR?
U 1 1
P 4900 5800
AR Path="/5D78A622/5EE3E904" Ref="#PWR?"  Part="1" 
AR Path="/5C5B93EE/5EE3E904" Ref="#PWR?"  Part="1" 
AR Path="/58A68DC9/5EE3E904" Ref="#PWR0121"  Part="1" 
F 0 "#PWR0121" H 4900 5650 50  0001 C CNN
F 1 "+3.3V" H 4915 5973 50  0000 C CNN
F 2 "" H 4900 5800 50  0001 C CNN
F 3 "" H 4900 5800 50  0001 C CNN
	1    4900 5800
	1    0    0    -1  
$EndComp
Text HLabel 6600 5300 2    50   Output ~ 0
I_DCDC
Wire Wire Line
	6300 5300 6500 5300
$Comp
L LibreSolar:INA186 U?
U 1 1
P 5500 5300
AR Path="/5C5B93EE/5EE3E924" Ref="U?"  Part="1" 
AR Path="/58A68DC9/5EE3E924" Ref="U3"  Part="1" 
F 0 "U3" H 5550 5650 50  0000 L CNN
F 1 "INA186" H 5550 5550 50  0000 L CNN
F 2 "Package_TO_SOT_SMD:SOT-363_SC-70-6" H 5550 5350 50  0001 C CNN
F 3 "http://www.ti.com/lit/ds/symlink/ina186.pdf" H 5650 5450 50  0001 C CNN
F 4 "Texas Instruments" H 5500 5300 50  0001 C CNN "Manufacturer"
F 5 "INA186A1IDCKR" H 5500 5300 50  0001 C CNN "PartNumber"
	1    5500 5300
	1    0    0    -1  
$EndComp
Wire Wire Line
	5600 5700 5600 5600
$Comp
L power:+3.3V #PWR?
U 1 1
P 5400 4900
AR Path="/5D78A622/5EE3E92C" Ref="#PWR?"  Part="1" 
AR Path="/5C5B93EE/5EE3E92C" Ref="#PWR?"  Part="1" 
AR Path="/58A68DC9/5EE3E92C" Ref="#PWR0122"  Part="1" 
F 0 "#PWR0122" H 5400 4750 50  0001 C CNN
F 1 "+3.3V" H 5415 5073 50  0000 C CNN
F 2 "" H 5400 4900 50  0001 C CNN
F 3 "" H 5400 4900 50  0001 C CNN
	1    5400 4900
	1    0    0    -1  
$EndComp
Wire Wire Line
	5400 4900 5400 5000
Wire Wire Line
	4900 6200 4900 6100
Wire Wire Line
	4900 5900 4900 5800
Wire Wire Line
	5800 5300 6000 5300
Text HLabel 5600 5700 3    50   Input ~ 0
I_DCDC_REF
Wire Wire Line
	5400 5600 5400 5800
Wire Wire Line
	5100 5000 5100 5200
Wire Wire Line
	5100 5200 5200 5200
Wire Wire Line
	8900 2500 9000 2500
Connection ~ 8600 2500
Wire Wire Line
	8600 2500 8700 2500
Connection ~ 9000 2500
Wire Wire Line
	9000 2500 9100 2500
Wire Wire Line
	8500 3600 9100 3600
Wire Wire Line
	4800 5000 5100 5000
Connection ~ 4800 5000
Wire Wire Line
	4800 5100 4800 5000
Wire Wire Line
	4800 5400 5200 5400
Connection ~ 4800 5400
Wire Wire Line
	4800 5400 4800 5300
Wire Wire Line
	4600 5000 4800 5000
$Comp
L Project:C C?
U 1 1
P 4800 5200
AR Path="/5C5FE364/5EE988C8" Ref="C?"  Part="1" 
AR Path="/58A68DC9/5EE988C8" Ref="C11"  Part="1" 
AR Path="/5D78A622/5EE988C8" Ref="C?"  Part="1" 
AR Path="/5C5B93EE/5EE988C8" Ref="C?"  Part="1" 
F 0 "C11" H 4820 5270 50  0000 L CNN
F 1 "1nF" H 4820 5130 50  0000 L CNN
F 2 "LibreSolar:C_0603_1608" H 4800 5200 50  0001 C CNN
F 3 "" H 4800 5200 50  0000 C CNN
F 4 "any" H 4800 5200 50  0001 C CNN "Manufacturer"
	1    4800 5200
	1    0    0    -1  
$EndComp
Wire Wire Line
	4600 5400 4800 5400
$Comp
L Project:R R?
U 1 1
P 4500 5400
AR Path="/58A68DC9/5EB6D736/5EE985BF" Ref="R?"  Part="1" 
AR Path="/58A68DC9/5EE985BF" Ref="R9"  Part="1" 
F 0 "R9" V 4430 5400 50  0000 C CNN
F 1 "10R" V 4570 5400 50  0000 C CNN
F 2 "LibreSolar:R_0603_1608" H 4500 5400 50  0001 C CNN
F 3 "" H 4500 5400 50  0000 C CNN
F 4 "any" H -1050 2900 50  0001 C CNN "Manufacturer"
F 5 "" H -1050 2900 50  0001 C CNN "PartNumber"
F 6 "1%" H 4500 5400 50  0001 C CNN "Remarks"
	1    4500 5400
	0    -1   1    0   
$EndComp
$Comp
L Project:R R?
U 1 1
P 4500 5000
AR Path="/58A68DC9/5EB6D736/5EE9816C" Ref="R?"  Part="1" 
AR Path="/58A68DC9/5EE9816C" Ref="R8"  Part="1" 
F 0 "R8" V 4430 5000 50  0000 C CNN
F 1 "10R" V 4570 5000 50  0000 C CNN
F 2 "LibreSolar:R_0603_1608" H 4500 5000 50  0001 C CNN
F 3 "" H 4500 5000 50  0000 C CNN
F 4 "any" H -1050 2500 50  0001 C CNN "Manufacturer"
F 5 "" H -1050 2500 50  0001 C CNN "PartNumber"
F 6 "1%" H 4500 5000 50  0001 C CNN "Remarks"
	1    4500 5000
	0    -1   1    0   
$EndComp
Wire Wire Line
	3700 5000 4400 5000
Wire Wire Line
	3700 5400 4400 5400
Wire Wire Line
	9000 1700 9000 2500
Wire Wire Line
	8600 1700 8600 2500
Wire Wire Line
	4500 1500 4900 1500
Wire Wire Line
	4500 3600 4900 3600
$Comp
L power:GND #PWR0118
U 1 1
P 7800 5000
F 0 "#PWR0118" H 7800 4750 50  0001 C CNN
F 1 "GND" H 7805 4827 50  0000 C CNN
F 2 "" H 7800 5000 50  0001 C CNN
F 3 "" H 7800 5000 50  0001 C CNN
	1    7800 5000
	1    0    0    -1  
$EndComp
Wire Wire Line
	7000 2500 7800 2500
Wire Wire Line
	7000 3600 7800 3600
$Comp
L Project:R R12
U 1 1
P 8100 3300
F 0 "R12" V 8030 3300 50  0000 C CNN
F 1 "4R7" V 8170 3300 50  0000 C CNN
F 2 "LibreSolar:R_1206_3216" H 8100 3300 50  0001 C CNN
F 3 "" H 8100 3300 50  0000 C CNN
F 4 "Yageo" H 1300 1000 50  0001 C CNN "Manufacturer"
F 5 "RC1206FR-074R7L" H 1300 1000 50  0001 C CNN "PartNumber"
	1    8100 3300
	1    0    0    1   
$EndComp
Wire Wire Line
	7800 3400 7800 3600
Connection ~ 7800 3600
Wire Wire Line
	7800 3600 8100 3600
Wire Wire Line
	8100 3400 8100 3600
Connection ~ 8100 3600
Wire Wire Line
	8100 3600 8500 3600
Wire Wire Line
	8100 3200 8100 3100
Wire Wire Line
	8100 3100 7800 3100
Wire Wire Line
	7800 3100 7800 3200
Wire Wire Line
	7800 3100 7800 2900
Connection ~ 7800 3100
Wire Wire Line
	7800 2700 7800 2500
Connection ~ 7800 2500
Wire Wire Line
	7800 2500 8000 2500
$Comp
L Connector:TestPoint TP?
U 1 1
P 1300 5800
AR Path="/5F3C212D" Ref="TP?"  Part="1" 
AR Path="/58A68DC9/5F3C212D" Ref="TP3"  Part="1" 
AR Path="/5D78A622/5F3C212D" Ref="TP?"  Part="1" 
AR Path="/5C5B93EE/5F3C212D" Ref="TP?"  Part="1" 
F 0 "TP3" H 1300 6000 50  0000 C CNN
F 1 "1.5mm" H 1453 5811 50  0001 L CNN
F 2 "TestPoint:TestPoint_Pad_D1.5mm" H 1500 5800 50  0001 C CNN
F 3 "~" H 1500 5800 50  0001 C CNN
F 4 "+info" H -6500 -2600 50  0001 C CNN "Config"
	1    1300 5800
	-1   0    0    -1  
$EndComp
$Comp
L Connector:TestPoint TP?
U 1 1
P 2600 6600
AR Path="/5F3C27DE" Ref="TP?"  Part="1" 
AR Path="/58A68DC9/5F3C27DE" Ref="TP6"  Part="1" 
AR Path="/5D78A622/5F3C27DE" Ref="TP?"  Part="1" 
AR Path="/5C5B93EE/5F3C27DE" Ref="TP?"  Part="1" 
F 0 "TP6" H 2600 6800 50  0000 C CNN
F 1 "1.5mm" H 2753 6611 50  0001 L CNN
F 2 "TestPoint:TestPoint_Pad_D1.5mm" H 2800 6600 50  0001 C CNN
F 3 "~" H 2800 6600 50  0001 C CNN
F 4 "+info" H -5200 -1800 50  0001 C CNN "Config"
	1    2600 6600
	-1   0    0    -1  
$EndComp
Wire Wire Line
	2600 6700 2600 6600
Connection ~ 2600 6700
Wire Wire Line
	1300 5900 1300 5800
Connection ~ 1300 5900
$Comp
L Connector:TestPoint TP?
U 1 1
P 2900 1500
AR Path="/5F3D5FD1" Ref="TP?"  Part="1" 
AR Path="/58A68DC9/5F3D5FD1" Ref="TP7"  Part="1" 
AR Path="/5D78A622/5F3D5FD1" Ref="TP?"  Part="1" 
AR Path="/5C5B93EE/5F3D5FD1" Ref="TP?"  Part="1" 
F 0 "TP7" H 2900 1700 50  0000 C CNN
F 1 "1.5mm" H 3053 1511 50  0001 L CNN
F 2 "TestPoint:TestPoint_Pad_D1.5mm" H 3100 1500 50  0001 C CNN
F 3 "~" H 3100 1500 50  0001 C CNN
F 4 "+info" H -4900 -6900 50  0001 C CNN "Config"
	1    2900 1500
	1    0    0    -1  
$EndComp
$Comp
L Connector:TestPoint TP?
U 1 1
P 2300 3600
AR Path="/5F3DC746" Ref="TP?"  Part="1" 
AR Path="/58A68DC9/5F3DC746" Ref="TP5"  Part="1" 
AR Path="/5D78A622/5F3DC746" Ref="TP?"  Part="1" 
AR Path="/5C5B93EE/5F3DC746" Ref="TP?"  Part="1" 
F 0 "TP5" H 2300 3800 50  0000 C CNN
F 1 "1.5mm" H 2453 3611 50  0001 L CNN
F 2 "TestPoint:TestPoint_Pad_D1.5mm" H 2500 3600 50  0001 C CNN
F 3 "~" H 2500 3600 50  0001 C CNN
F 4 "+info" H -5500 -4800 50  0001 C CNN "Config"
	1    2300 3600
	1    0    0    -1  
$EndComp
Connection ~ 2300 3600
Wire Wire Line
	2300 3600 2500 3600
$Comp
L Connector:TestPoint TP?
U 1 1
P 9300 2500
AR Path="/5F3F67D6" Ref="TP?"  Part="1" 
AR Path="/58A68DC9/5F3F67D6" Ref="TP8"  Part="1" 
AR Path="/5D78A622/5F3F67D6" Ref="TP?"  Part="1" 
AR Path="/5C5B93EE/5F3F67D6" Ref="TP?"  Part="1" 
F 0 "TP8" H 9300 2700 50  0000 C CNN
F 1 "1.5mm" H 9453 2511 50  0001 L CNN
F 2 "TestPoint:TestPoint_Pad_D1.5mm" H 9500 2500 50  0001 C CNN
F 3 "~" H 9500 2500 50  0001 C CNN
F 4 "+info" H 1500 -5900 50  0001 C CNN "Config"
	1    9300 2500
	1    0    0    -1  
$EndComp
Connection ~ 9300 2500
Wire Wire Line
	9300 2500 9500 2500
Wire Wire Line
	2000 1500 2900 1500
Connection ~ 2900 1500
Wire Wire Line
	2900 1500 4100 1500
Text Notes 4200 4450 0    100  ~ 0
Inductor current measurement
Text Notes 1250 4750 0    100  ~ 0
Voltage measurement
$Comp
L LibreSolar:CP C27
U 1 1
P 9900 3000
AR Path="/5FFA2979" Ref="C27"  Part="1" 
AR Path="/58A68DC9/5FFA2979" Ref="C27"  Part="1" 
F 0 "C27" H 9920 3070 50  0000 L CNN
F 1 "680µF" H 9920 2920 50  0000 L CNN
F 2 "Capacitor_THT:CP_Radial_D10.0mm_P5.00mm" H 9900 3000 50  0001 C CNN
F 3 "" H 9900 3000 50  0000 C CNN
F 4 "Panasonic" H 6100 1200 50  0001 C CNN "Manufacturer"
F 5 "EEU-FR1V681" H 6100 1200 50  0001 C CNN "PartNumber"
F 6 "35V, 2.18A, 10x20" H 1900 200 60  0001 C CNN "Remarks"
	1    9900 3000
	1    0    0    -1  
$EndComp
Wire Wire Line
	9900 2900 9900 2500
Connection ~ 9900 2500
Wire Wire Line
	9900 2500 10200 2500
Wire Wire Line
	9900 3100 9900 3600
Connection ~ 9900 3600
Wire Wire Line
	9900 3600 10200 3600
Wire Wire Line
	7800 4900 7800 5000
$Comp
L power:GND #PWR01
U 1 1
P 8300 5800
F 0 "#PWR01" H 8300 5550 50  0001 C CNN
F 1 "GND" H 8305 5627 50  0000 C CNN
F 2 "" H 8300 5800 50  0001 C CNN
F 3 "" H 8300 5800 50  0001 C CNN
	1    8300 5800
	1    0    0    -1  
$EndComp
Wire Wire Line
	8400 5700 8300 5700
Wire Wire Line
	8300 5700 8300 5800
Wire Wire Line
	7800 4500 7800 4600
Wire Wire Line
	8300 4900 8300 4600
Wire Wire Line
	8300 4600 7800 4600
Connection ~ 8300 4900
Connection ~ 7800 4600
Wire Wire Line
	7800 4600 7800 4700
$Comp
L Connector:TestPoint TP?
U 1 1
P 8100 5400
AR Path="/60064EB3" Ref="TP?"  Part="1" 
AR Path="/58A68DC9/60064EB3" Ref="TP21"  Part="1" 
AR Path="/5D78A622/60064EB3" Ref="TP?"  Part="1" 
AR Path="/5C5B93EE/60064EB3" Ref="TP?"  Part="1" 
F 0 "TP21" H 8100 5600 50  0000 C CNN
F 1 "1.5mm" H 8253 5411 50  0001 L CNN
F 2 "TestPoint:TestPoint_Pad_D1.5mm" H 8300 5400 50  0001 C CNN
F 3 "~" H 8300 5400 50  0001 C CNN
F 4 "+info" H 300 -3000 50  0001 C CNN "Config"
	1    8100 5400
	1    0    0    -1  
$EndComp
Connection ~ 8100 5400
Wire Wire Line
	8100 5400 7900 5400
$Comp
L Connector:TestPoint TP?
U 1 1
P 8100 5500
AR Path="/600652A4" Ref="TP?"  Part="1" 
AR Path="/58A68DC9/600652A4" Ref="TP22"  Part="1" 
AR Path="/5D78A622/600652A4" Ref="TP?"  Part="1" 
AR Path="/5C5B93EE/600652A4" Ref="TP?"  Part="1" 
F 0 "TP22" H 8100 5700 50  0000 C CNN
F 1 "1.5mm" H 8253 5511 50  0001 L CNN
F 2 "TestPoint:TestPoint_Pad_D1.5mm" H 8300 5500 50  0001 C CNN
F 3 "~" H 8300 5500 50  0001 C CNN
F 4 "+info" H 300 -2900 50  0001 C CNN "Config"
	1    8100 5500
	-1   0    0    1   
$EndComp
Connection ~ 8100 5500
Wire Wire Line
	8100 5500 7900 5500
Text Notes 7600 1300 0    50   ~ 0
Main inductor L1 layout:\n- Core: 2x stacked MS-130060-2 (Sendust 60µ, OD 33 mm, AL 61 nH/T²)\n- Winding: 21 turns, 40 strands x AWG 27 (D 0.355 mm), 4 mm² total
$EndSCHEMATC
